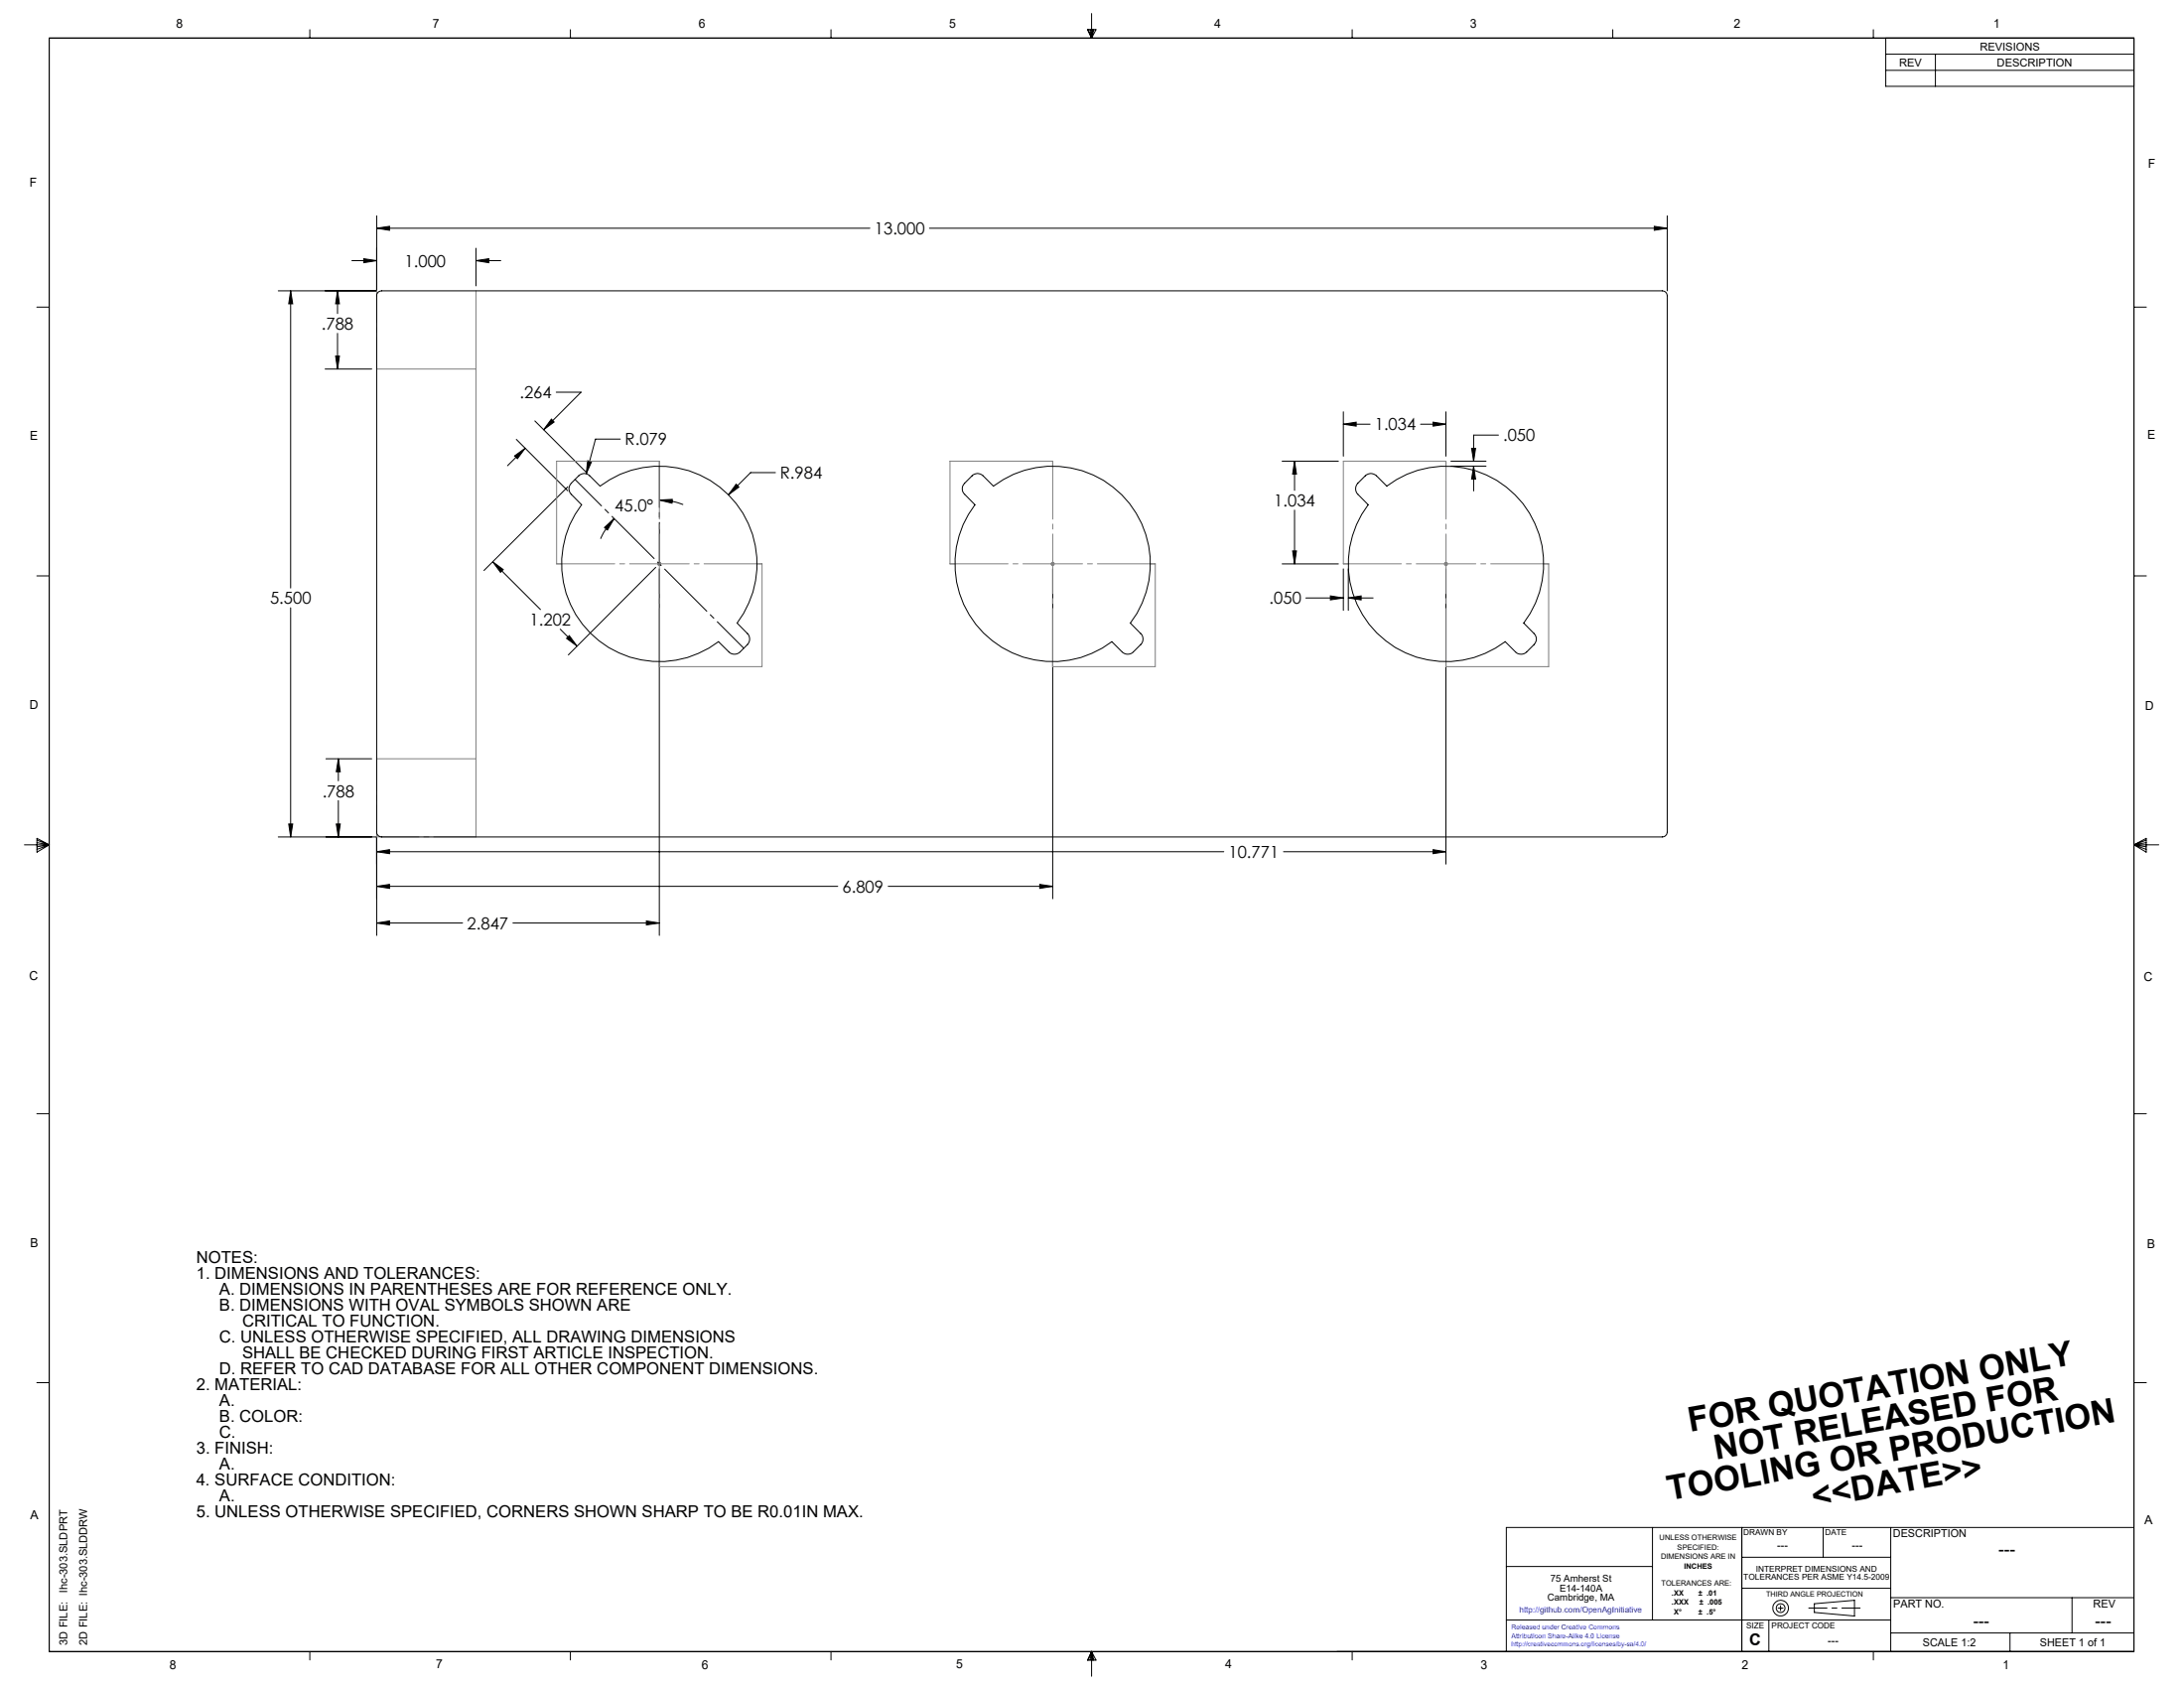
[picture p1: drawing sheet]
<svg xmlns="http://www.w3.org/2000/svg" width="559mm" height="432mm" viewBox="0 0 559 432" stroke-linecap="round" stroke-linejoin="round" font-family="sans-serif">
<g fill="none" stroke="#000" stroke-width=".25">
<path d="M12.6 9.7h533.4v412.8h-533.4zM79.3 7.6v2.1M145.9 7.6v2.1M212.6 7.6v2.1M278.2 7.6h2.2l-1.1 2.1zM278.4 7.6l.9 2.1M278.9 7.6l.4 2.1M279.3 3.5v6.2M279.6 7.6l-.3 2.1M279.9 7.6l-.6 2.1M346 7.6v2.1M412.6 7.6v2.1"/>
<path d="M479.3 7.6v2.1M482.5 9.7v12.4h63.5M482.5 18h63.5M482.5 13.9h63.5M495.2 13.9v8.2M96.4 58.4l3.3-.5v1zM96.4 55.2v19.2h-25.2M96.4 58.4h126.2M237.8 58.4h188.8M423.3 57.9l3.3 .5-3.3 .5zM426.6 55.2v19.2M9.4 78.6h3.2"/>
<path d="M74.4 74.4l.5 3.3h-1zM74.4 74.4v76M86.4 74.4l.5 3.3h-1zM86.4 74.4v5.8M90 66.7h6.4M93.1 66.2l3.3 .5-3.3 .5zM96.7 74.8l.9-.4h327.7a1.26 1.26 0 0 1 1.3 1.3v137.1a1.33 1.33 0 0 1-1.3 1.3h-327.7a1.26 1.26 0 0 1-1.2-1.3v-137.4zM121.8 66.7l3.3-.5v1zM121.8 63.5v9.6M121.8 66.7h6.3M546 78.6h3.2M83.2 94.4h11.9"/>
<path d="M85.9 91.1h1l-.5 3.3zM86.4 85.3v9.1M131.7 116.6l2.7-1.9-2 2.6zM132.1 112.4l13.2 13.2M134.4 114.7l-4.5 4.4M136.8 107.7l13.2 13.1M141.1 107.2l.7 .7-2.7 2zM142.3 100.3h6.4l-9.6 9.6M150.4 117.9l.9 .2-1.3 3.1zM158.7 112.3h-6.3l-2.4 8.9M328 118h14.4M331.2 118l.5 3.3h-1z"/>
<path d="M331.2 118v7.4M343.7 108.5l3.3-.5v1zM343.7 105.3v11.4M343.7 108.5h6.9M363.5 108.5h6.5M366.7 108l3.3 .5-3.3 .5zM370 105.3v11.4M371.2 118h9M371.2 119.2h9M376.5 114.7h1l-.5 3.3zM377 119.2l.5 3.4h-1zM377 119.2v6.4"/>
<path d="M383.4 111.3h-6.4v6.7M145.3 124.5l-21.5 21.4M148.1 121.7a1.96 1.96 0 0 1 2.8 0l2.6 2.7a25 25 0 0 1 32.9 2.2 25 25 0 0 1 2.2 32.8l2.6 2.7a2.05 2.05 0 0 1 0 2.8l-1.9 1.9a2.05 2.05 0 0 1-2.8 0l-2.7-2.7a25 25 0 0 1-32.8-2.2 25 25 0 0 1-2.2-32.8l-2.6-2.7a1.96 1.96 0 0 1 0-2.8zM154.7 134.9l2.4-2.2-1.7 2.9zM157.1 132.7a17.1 17.1 0 0 0-3.4 5.1M168.7 127.9l3.3-.2-.1 1zM168.7 127.9a16 16 0 0 1 6.1 1.2M188.3 123.9l.8 .7-2.7 2zM198.4 120.9h-6.3l-5.7 5.7M248.7 121.7a1.96 1.96 0 0 1 2.8 0l2.7 2.7a25 25 0 0 1 32.8 2.2 25 25 0 0 1 2.2 32.8l2.7 2.7a1.96 1.96 0 0 1 0 2.8l-2 1.9a2.05 2.05 0 0 1-2.8 0l-2.6-2.7a25 25 0 0 1-32.8-2.2 25 25 0 0 1-2.3-32.8l-2.6-2.7a1.96 1.96 0 0 1 0-2.8zM331.2 130.5v13.8M349.3 121.7a2 2 0 0 1 2.9 0l2.6 2.7a25 25 0 0 1 32.8 2.2 25 25 0 0 1 2.3 32.8l2.6 2.7a1.96 1.96 0 0 1 0 2.8l-1.9 1.9a2.05 2.05 0 0 1-2.8 0l-2.7-2.7a25 25 0 0 1-32.8-2.2 25 25 0 0 1-2.2-32.8l-2.7-2.7a2.05 2.05 0 0 1 0-2.8z"/>
<path d="M9.4 147.3h3.2M74.4 155.5v58.6M126.1 143.7l2.7 2-.7 .7zM126.1 143.7l12.2 12.2M167.8 145.1l-22.4 22.4M168.7 145.5v93.8M269.3 145.5v84.4M328 144.3h14.4M330.7 140.9h1l-.5 3.4zM334.1 153h9.6M340.4 152.4l3.3 .6-3.3 .5zM343.7 145.5v10.6"/>
<path d="M345 153l3.3-.6v1.1zM345 145.5v10.6M345 153h6.3M370 145.5v75.6M546 147.3h3.2M143.3 160.9l4.3 4.4M145 163.3l.7-.7 1.9 2.7zM83.4 194.1h11.7M86.6 194.1l.5 3.3h-1.1zM86.6 194.1v5.6M6.2 216.1h6.4M9.5 214.5l3.1 1.6-3.1 1.9z"/>
<path d="M9.5 214.9l3.1 1.2M9.5 215.5l3.1 .6M12.6 216.1l-3.1 1.2M12.6 216.1l-3.1 .5M71.2 214.1h25.2v25.2M73.9 210.8h1l-.5 3.3zM86 210.8h1.1l-.5 3.3zM86.6 204.8v9.3M96.4 217.9l3.3-.6v1.1zM96.4 217.9h216.7M328.4 217.9h41.6M366.7 217.3l3.3 .6-3.3 .5z"/>
<path d="M546 216.1h6.3M546 216.1l3.1 .5M546 216.1l3.1 1.2M546 216.1l3.1-1.6v3.5zM549.1 215.5l-3.1 .6M549.1 214.9l-3.1 1.2M96.4 236.1l3.3-.5v1zM96.4 226.7l3.3-.5v1.1zM96.4 236.1h22M96.4 226.7h117.9M131.2 236.1h37.5M165.4 235.6l3.3 .5-3.3 .5z"/>
<path d="M227.3 226.7h42M266 226.2l3.3 .5-3.3 .6zM9.4 284.9h3.2M546 284.9h3.2M9.4 353.7h3.2M546 353.7h3.2M422.8 390.7v23.7M445.7 390.7v31.8M445.7 398.4h38.1M466.5 390.7v7.7M483.8 390.7v31.8M546 390.7h-160.6v31.8"/>
<path d="M385.4 400.7h37.4M385.4 414.4h98.4M445.7 406.3h38.1M452.6 414.4v8.1M454.9 411.4h1.3M455.6 410.7v1.3M464.2 410.2l10.3-.8v4l-10.3-.9zM483.8 408.7h62.2M483.8 417.7h62.2M514.3 417.7v4.8M530.2 408.7v9M79.3 422.5v2.1"/>
<path d="M145.9 422.5v2.1M212.6 422.5v2.1M279.3 422.5v6.3M279.3 422.5l1.1 2.2h-2.2zM279.3 422.5l.6 2.2M279.3 422.5l-.9 2.2M279.3 422.5l-.4 2.2M279.3 422.5l.3 2.2M346 422.5v2.1M479.3 422.5v2.1"/>
<circle cx="455.6" cy="411.4" r="1.13"/>
<circle cx="455.6" cy="411.4" r="2.01"/>
</g>
<g fill="none" stroke="#808080" stroke-width=".25">
<path d="M121.8 74.4v139.7M96.4 94.4h25.4M168.7 119.2v-1.2h-26.3v26.3h1.3M269.3 119.2v-1.2h-26.2v26.3h1.2M370 119.2v-1.2h-26.3v26.3h1.3M168.2 144.3h1M168.3 143.9l.8 .7M168.7 143.8v.9M169.1 143.9l-.8 .7M193.7 144.3h1.3v26.2h-26.3v-1.2M268.8 144.3h1M269 143.9l.7 .7"/>
<path d="M269.3 143.8v.9M269.7 143.9l-.7 .7M294.3 144.3h1.3v26.2h-26.3v-1.2M369.5 144.3h1M369.6 143.9l.7 .7M370 143.8v.9M370.3 143.9l-.7 .7M395 144.3h1.2v26.2h-26.2v-1.2M96.4 194.1h25.4"/>
</g>
<path d="M462.8 411.3h13.1" fill="none" stroke="#000" stroke-width=".25" stroke-dasharray="15.2 1.3 1.3 1.3" stroke-dashoffset="10.6"/>
<path d="M168.7 144.2v-25" fill="none" stroke="#000" stroke-width=".25" stroke-dasharray="15.2 1.3 1.3 1.3" stroke-dashoffset="4.6"/>
<path d="M147.1 122.6l43.2 43.2" fill="none" stroke="#000" stroke-width=".25" stroke-dasharray="15.2 1.3 1.3 1.3" stroke-dashoffset="5.7"/>
<path d="M96.4 214.1h25.4" fill="none" stroke="#808080" stroke-width=".25" stroke-dasharray="15.2 1.3 1.3 1.3" stroke-dashoffset="4.4"/>
<path d="M96.4 94.4v-20M96.4 194.1v20" fill="none" stroke="#808080" stroke-width=".25" stroke-dasharray="15.2 1.3 1.3 1.3" stroke-dashoffset="7.1"/>
<path d="M195 144.2h-52.6M295.6 144.2h-52.5M396.3 144.2h-52.6M168.7 170.5v-52.5M269.3 170.5v-52.5M370 170.5v-52.5" fill="none" stroke="#808080" stroke-width=".25" stroke-dasharray="15.2 1.3 1.3 1.3" stroke-dashoffset=".4"/>
<g fill="#000">
<path d="M168.7 127.9l3.3-.2-.1 1zM154.7 134.9l2.4-2.2-1.7 2.9z"/>
<path d="M188.3 123.9l-1.9 2.7 2.7-2zM141.1 107.2l.7 .7-2.7 2zM131.7 116.6l2.7-1.9-2 2.6zM126.1 143.7l2.7 2-.7 .7zM145 163.3l.7-.7 1.9 2.7zM150.4 117.9l-.4 3.3 1.3-3.1zM96.4 236.1l3.3-.5v1zM165.4 235.6l3.3 .5-3.3 .5zM96.4 226.7l3.3-.5v1.1zM266 226.2l3.3 .5-3.3 .6zM366.7 217.3l3.3 .6-3.3 .5zM96.4 217.9l3.3-.6v1.1zM74.4 74.4l.5 3.3h-1zM73.9 210.8h1l-.5 3.3zM96.4 58.4l3.3-.5v1zM423.3 57.9l3.3 .5-3.3 .5zM366.7 108l3.3 .5-3.3 .5zM343.7 108.5l3.3-.5v1zM331.2 118l.5 3.3h-1zM330.7 140.9h1l-.5 3.4zM376.5 114.7h1l-.5 3.3zM377 119.2l.5 3.4h-1zM340.4 152.4l3.3 .6-3.3 .5zM345 153l3.3-.6v1.1zM85.9 91.1h1l-.5 3.3zM86.4 74.4l.5 3.3h-1zM86.6 194.1l.5 3.3h-1.1zM86 210.8h1.1l-.5 3.3zM121.8 66.7l3.3-.5v1zM93.1 66.2l3.3 .5-3.3 .5z"/>
</g>
<g font-size="8.7">
<text x="432.4" y="366.3" transform="rotate(-10 432.4 366.3)">FOR QUOTATION ONLY</text>
<text x="439.1" y="373.5" transform="rotate(-10 439.1 373.5)">NOT RELEASED FOR</text>
<text x="427.1" y="383.9" transform="rotate(-10 427.1 383.9)">TOOLING OR PRODUCTION</text>
<text x="464.1" y="385.7" transform="rotate(-10 464.1 385.7)">&lt;&lt;DATE&gt;&gt;</text>
</g>
<text font-size="4.4" x="511.3" y="397.9">---</text>
<g font-size="4.2">
<text x="223.7" y="60">13.000</text>
<text x="103.5" y="68.3">1.000</text>
<text x="82.3" y="84.3">.788</text>
<text x="133" y="101.9">.264</text>
<text x="159.9" y="113.9">R.079</text>
<text x="351.7" y="110.1">1.034</text>
<text x="384.6" y="112.9">.050</text>
<text x="199.6" y="122.5">R.984</text>
<text x="157.3" y="130.8">45.0°</text>
<text x="326" y="129.5">1.034</text>
<text x="69.1" y="154.5">5.500</text>
<text x="324.8" y="154.5">.050</text>
<text x="135.5" y="160">1.202</text>
<text x="82.5" y="203.8">.788</text>
<text x="314.3" y="219.4">10.771</text>
<text x="215.5" y="228.3">6.809</text>
<text x="119.5" y="237.7">2.847</text>
<text x="50.2" y="323">NOTES:</text>
<text x="50.2" y="327.1">1. DIMENSIONS AND TOLERANCES:</text>
<text x="56.1" y="335.2">B. DIMENSIONS WITH OVAL SYMBOLS SHOWN ARE</text>
<text x="56.1" y="331.1">A. DIMENSIONS IN PARENTHESES ARE FOR REFERENCE ONLY.</text>
<text x="62" y="339.3">CRITICAL TO FUNCTION.</text>
<text x="56.1" y="343.4">C. UNLESS OTHERWISE SPECIFIED, ALL DRAWING DIMENSIONS</text>
<text x="62" y="347.5">SHALL BE CHECKED DURING FIRST ARTICLE INSPECTION.</text>
<text x="56.1" y="351.5">D. REFER TO CAD DATABASE FOR ALL OTHER COMPONENT DIMENSIONS.</text>
<text x="50.2" y="355.6">2. MATERIAL:</text>
<text x="56.1" y="359.7">A.</text>
<text x="56.1" y="363.8">B. COLOR:</text>
<text x="50.2" y="371.9">3. FINISH:</text>
<text x="56.1" y="367.8">C.</text>
<text x="56.1" y="376">A.</text>
<text x="50.2" y="380.1">4. SURFACE CONDITION:</text>
<text x="50.2" y="388.2">5. UNLESS OTHERWISE SPECIFIED, CORNERS SHOWN SHARP TO BE R0.01IN MAX.</text>
<text x="56.1" y="384.2">A.</text>
<text x="504.9" y="415.9">---</text>
<text x="536.1" y="415.9">---</text>
<text x="447.6" y="420.8">C</text>
</g>
<g font-size="3.2">
<text x="45" y="7.2">8</text>
<text x="110.7" y="7.2">7</text>
<text x="178.8" y="7.2">6</text>
<text x="242.9" y="7.2">5</text>
<text x="310.7" y="7.1">4</text>
<text x="376.1" y="7.2">3</text>
<text x="443.6" y="7.2">2</text>
<text x="510" y="7.1">1</text>
<text x="7.6" y="47.7">F</text>
<text x="549.6" y="42.9">F</text>
<text x="7.7" y="112.6">E</text>
<text x="549.4" y="112.3">E</text>
<text x="7.6" y="181.3">D</text>
<text x="548.9" y="181.5">D</text>
<text x="7.5" y="250.8">C</text>
<text x="548.5" y="251">C</text>
<text x="7.8" y="319.1">B</text>
<text x="549.3" y="319.3">B</text>
<text x="7.8" y="388.7">A</text>
<text x="548.7" y="389.8">A</text>
<text x="43.4" y="426.8">8</text>
<text x="111.6" y="426.8">7</text>
<text x="179.5" y="426.8">6</text>
<text x="244.6" y="426.8">5</text>
<text x="313.5" y="426.8">4</text>
<text x="378.8" y="426.9">3</text>
<text x="445.7" y="426.9">2</text>
<text x="512.5" y="426.9">1</text>
</g>
<g font-size="2.8">
<text x="486" y="17">REV</text>
<text x="506.6" y="12.8">REVISIONS</text>
<text x="511" y="17">DESCRIPTION</text>
<text x="484.4" y="393.3">DESCRIPTION</text>
<text x="454.7" y="396.3">---</text>
<text x="473.8" y="396.3">---</text>
<text x="17.2" y="407.3" transform="rotate(-90 17.2 407.3)">lhc-303.SLDPRT</text>
<text x="484.4" y="411.2">PART NO.</text>
<text x="535.6" y="411.2">REV</text>
<text x="17.2" y="420.8" transform="rotate(-90 17.2 420.8)">3D FILE:</text>
<text x="22.3" y="420.8" transform="rotate(-90 22.3 420.8)">2D FILE: lhc-303.SLDDRW</text>
<text x="467.7" y="420.6">---</text>
<text x="492" y="421.1">SCALE 1:2</text>
<text x="521.9" y="421.2">SHEET 1 of 1</text>
</g>
<g font-size="2.5">
<text x="396.7" y="404.6">75 Amherst St</text>
<text x="399" y="407">E14-140A</text>
<text x="395.9" y="409.5">Cambridge, MA</text>
</g>
<g font-size="2.1">
<text x="446.1" y="392.7">DRAWN BY</text>
<text x="467" y="392.8">DATE</text>
<text x="446.1" y="404.1">TOLERANCES PER ASME Y14.5-2009</text>
<text x="449.3" y="402">INTERPRET DIMENSIONS AND</text>
<text x="446.8" y="416.5">SIZE</text>
<text x="453.3" y="416.5">PROJECT CODE</text>
</g>
<text font-size="2.1" fill="#00f" x="388.7" y="412.6">http://github.com/OpenAgInitiative</text>
<g font-size="1.9">
<text x="424.6" y="394">UNLESS OTHERWISE</text>
<text x="425" y="398.8">DIMENSIONS ARE IN</text>
<text x="429.2" y="396.4">SPECIFIED:</text>
<text x="430.9" y="401.2">INCHES</text>
<text x="425.1" y="405.8">TOLERANCES ARE:</text>
<text x="427.7" y="408.2">.XX</text>
<text x="427.7" y="410.5">.XXX</text>
<text x="428.3" y="412.9">X°</text>
<text x="434.6" y="408.2">± .01</text>
<text x="434.6" y="412.9">± .5°</text>
<text x="434.8" y="410.5">± .005</text>
<text x="451.9" y="408.3">THIRD ANGLE PROJECTION</text>
</g>
<g font-size="1.7" fill="#00f">
<text x="386.7" y="416.7">Released under Creative Commons</text>
<text x="386.7" y="419">Attributioon Share-Alike 4.0 License</text>
<text x="386.7" y="421.2">http://creativecommons.org/licenses/by-sa/4.0/</text>
</g>
</svg>
